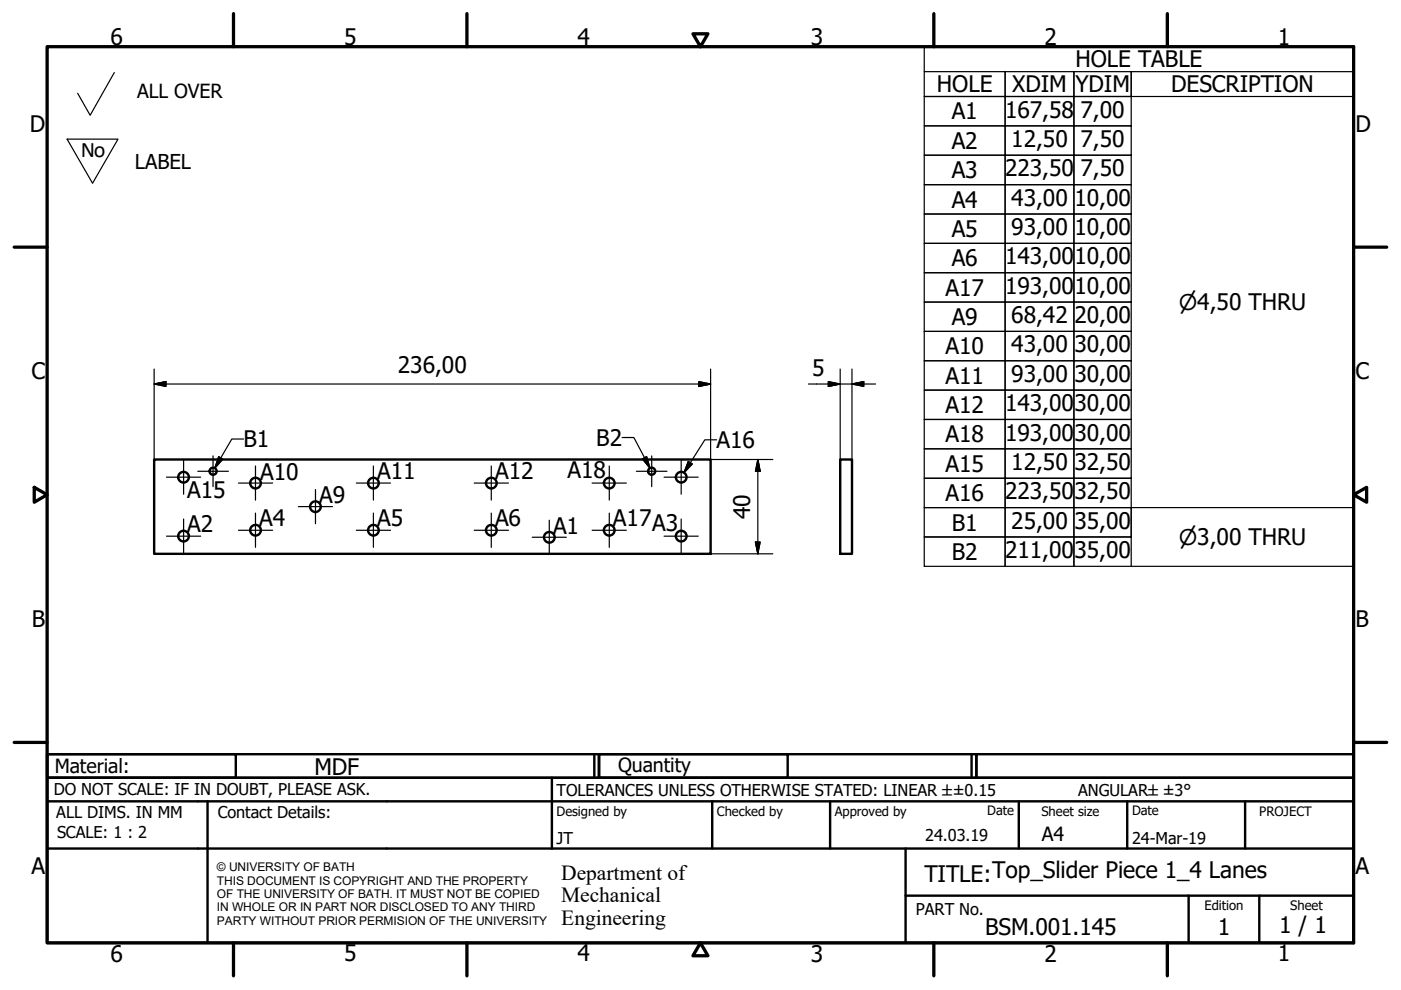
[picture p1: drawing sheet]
<svg xmlns="http://www.w3.org/2000/svg" width="297mm" height="210mm" viewBox="0 0 297 210" stroke-linecap="round" stroke-linejoin="round" font-family="sans-serif">
<!-- layer: Visible (ISO) -->
<g fill="none" stroke="#000" stroke-width=".51">
<path d="M32.7 97.4h118v20h-118zM178.1 97.4h2.5v20h-2.5z"/>
<circle cx="45.2" cy="99.9" r=".75"/>
<circle cx="138.2" cy="99.9" r=".75"/>
<circle cx="38.9" cy="101.2" r="1.13"/>
<circle cx="38.9" cy="113.7" r="1.13"/>
<circle cx="54.2" cy="102.4" r="1.13"/>
<circle cx="54.2" cy="112.4" r="1.13"/>
<circle cx="66.9" cy="107.4" r="1.13"/>
<circle cx="79.2" cy="102.4" r="1.13"/>
<circle cx="79.2" cy="112.4" r="1.13"/>
<circle cx="104.2" cy="102.4" r="1.13"/>
<circle cx="104.2" cy="112.4" r="1.13"/>
<circle cx="116.5" cy="113.9" r="1.13"/>
<circle cx="129.2" cy="102.4" r="1.13"/>
<circle cx="129.2" cy="112.4" r="1.13"/>
<circle cx="144.4" cy="101.2" r="1.13"/>
<circle cx="144.4" cy="113.7" r="1.13"/>
</g>
<!-- layer: Border (ISO) -->
<g fill="none" stroke="#000" stroke-width=".7">
<path d="M10 9.9h277v190h-277zM49.5 2.9v7M99 2.9v7M146.9 7.2h3.2l-1.6 2.7zM198 2.9v7M247.5 2.9v7M3 52.4h7M287 52.4h7M7.3 103.3l2.7 1.6-2.7 1.6zM287 104.9l2.8-1.6v3.2zM3 157.4h7M287 157.4h7"/>
<path d="M49.5 199.9v7M99 199.9v7M148.5 199.9l1.6 2.7h-3.2zM198 199.9v7M247.5 199.9v7"/>
</g>
<!-- layer: Title (ISO) -->
<g fill="none" stroke="#000" stroke-width=".51">
<path d="M10 159.9h40v5h-40zM10 159.9h117v5h-117zM126 159.9v5M127 159.9h40v5h-40zM127 159.9h80v5h-80zM206 159.9v5M207 159.9h80v5h-80zM10 169.9v-5h277v5M10 169.9h277v30h-277zM10 179.9h277M44 169.9v30M117 164.9v15"/>
<path d="M151 169.9v10M176 169.9v10M192 179.9v20M216 169.9v10M239 169.9v10M264 169.9v10M192 189.9h95M252 189.9v10M267 189.9v10"/>
</g>
<!-- layer: Sketch Geometry (ISO) -->
<path d="M24.2 15.4l-5.1 9-2.6-4.6M14.2 29.5h10.8l-5.4 9.4z" fill="none" stroke="#000" stroke-width=".25"/>
<!-- layer: Symbol (ISO) -->
<g fill="none" stroke="#000" stroke-width=".25">
<path d="M196 15.2h17.1v5.3h-17.1h17.1v6.2h-17.1h17.1v6.2h-17.1h17.1v6.3h-17.1h17.1v6.2h-17.1h17.1v6.2h-17.1h17.1v6.2h-17.1h17.1v6.2h-17.1h17.1v6.3h-17.1h17.1v6.2h-17.1h17.1v6.2h-17.1h17.1v6.2h-17.1h17.1v6.3h-17.1h17.1v6.2h-17.1h17.1v6.2h-17.1h17.1v6.2h-17.1h17.1v6.3v-6.3h14.6v6.3v-6.3h12.1v6.3M196 9.9h91v110.2h-91zM213.1 15.2h14.6v5.3h-14.6zM227.7 15.2h12.1v5.3h-12.1zM287 15.2h-47.2v5.3h47.2M213.1 20.5h14.6v6.2h-14.6zM213.1 26.7h14.6v6.2h-14.6zM213.1 32.9h14.6v6.3h-14.6zM213.1 39.2h14.6v6.2h-14.6zM227.7 20.5h12.1v6.2h-12.1zM227.7 26.7h12.1v6.2h-12.1zM227.7 32.9h12.1v6.3h-12.1z"/>
<path d="M227.7 39.2h12.1v6.2h-12.1zM213.1 45.4h14.6v6.2h-14.6zM213.1 51.6h14.6v6.2h-14.6zM213.1 57.8h14.6v6.2h-14.6zM227.7 45.4h12.1v6.2h-12.1zM227.7 51.6h12.1v6.2h-12.1zM227.7 57.8h12.1v6.2h-12.1zM213.1 64h14.6v6.3h-14.6zM213.1 70.3h14.6v6.2h-14.6zM213.1 76.5h14.6v6.2h-14.6zM227.7 64h12.1v6.3h-12.1zM227.7 70.3h12.1v6.2h-12.1z"/>
<path d="M227.7 76.5h12.1v6.2h-12.1zM46.4 96.9l.8 .5-1.6 1.9zM51.6 93.1h-2.5l-3.5 6.2M131.9 92.8h2.5l3.4 6.5M136.2 97.3l.9-.5 .7 2.5zM145.9 97.8l.9 .6-1.8 1.8zM151.9 93.3h-2.5l-4.4 6.9M213.1 82.7h14.6v6.2h-14.6zM213.1 88.9h14.6v6.3h-14.6zM213.1 95.2h14.6v6.2h-14.6zM227.7 82.7h12.1v6.2h-12.1zM227.7 88.9h12.1v6.3h-12.1z"/>
<path d="M227.7 95.2h12.1v6.2h-12.1zM213.1 101.4h14.6v6.2h-14.6zM213.1 107.6h14.6v6.2h-14.6zM227.7 101.4h12.1v6.2h-12.1zM227.7 107.6h12.1v6.2h-12.1zM239.8 113.8v-6.2h47.2v6.2"/>
</g>
<path d="M46.4 96.9l-.8 2.4zM46.4 96.9l.8 .5-1.6 1.9zM136.2 97.3l1.6 2zM136.2 97.3l.9-.5 .7 2.5zM145.9 97.8l-.9 2.4zM145.9 97.8l.9 .6-1.8 1.8z" fill="#000" stroke="#000" stroke-width=".25"/>
<!-- layer: Center Mark (ISO) -->
<g fill="none" stroke="#000" stroke-width=".25">
<path d="M38.9 97.6v7.2M41.9 99.9h6.5M45.2 96.7v6.5M54.2 98.8v7.2M79.2 98.8v7.2M104.2 98.8v7.2M129.2 98.8v7.2M134.9 99.9h6.5M138.2 96.7v6.5M144.4 97.6v7.2M35.3 101.2h7.2M35.3 113.7h7.2"/>
<path d="M38.9 110v7.3M50.5 112.4h7.3M50.5 102.4h7.3M54.2 108.8v7.2M63.3 107.4h7.2M66.9 103.8v7.3M75.5 102.4h7.3M75.5 112.4h7.3M79.2 108.8v7.2M100.5 102.4h7.3M100.5 112.4h7.3M104.2 108.8v7.2"/>
<path d="M112.8 113.9h7.3M116.5 110.3v7.3M125.5 102.4h7.3M125.5 112.4h7.3M129.2 108.8v7.2M140.8 101.2h7.2M140.8 113.7h7.2M144.4 110v7.3"/>
</g>
<!-- layer: Dimension (ISO) -->
<g fill="none" stroke="#000" stroke-width=".25">
<path d="M32.7 78.2v19.2M150.7 78.2v19.2h13.2M178.1 78.2v19.2M180.6 78.2v19.2M32.7 81.4l2.5-.5v1zM32.7 81.4h118M148.2 80.9l2.5 .5-2.5 .5zM160.7 97.4l.5 2.5h-1zM160.7 97.4v20M171.4 81.4h14.2M175.6 80.9l2.5 .5-2.5 .5zM180.6 81.4l2.5-.5v1z"/>
<path d="M150.7 117.4h13.2M160.2 114.9h1l-.5 2.5z"/>
</g>
<path d="M32.7 81.4l2.5-.5zM32.7 81.4l2.5-.5v1zM148.2 81.9l2.5-.5zM148.2 80.9l2.5 .5-2.5 .5zM160.7 97.4l.5 2.5zM160.7 97.4l.5 2.5h-1zM175.6 81.9l2.5-.5zM175.6 80.9l2.5 .5-2.5 .5zM180.6 81.4l2.5-.5zM180.6 81.4l2.5-.5v1zM160.2 114.9l.5 2.5zM160.2 114.9h1l-.5 2.5z" fill="#000" stroke="#000" stroke-width=".25"/>
<g font-size="4.8">
<text x="23.4" y="9.5">6</text>
<text x="72.9" y="9.5">5</text>
<text x="122.4" y="9.5">4</text>
<text x="171.9" y="9.5">3</text>
<text x="221.4" y="9.5">2</text>
<text x="270.9" y="9.5">1</text>
<text x="228" y="14.3">HOLE TABLE</text>
<text x="198.6" y="19.6">HOLE</text>
<text x="214.6" y="19.6">XDIM</text>
<text x="228" y="19.6">YDIM</text>
<text x="248.3" y="19.6">DESCRIPTION</text>
<text x="6.3" y="27.9">D</text>
<text x="201.8" y="25.3">A1</text>
<text x="213.1" y="24.9">167,58</text>
<text x="229.1" y="24.9">7,00</text>
<text x="287.4" y="27.9">D</text>
<text x="201.8" y="31.6">A2</text>
<text x="214.4" y="31.2">12,50</text>
<text x="229.1" y="31.2">7,50</text>
<text x="201.8" y="37.8">A3</text>
<text x="213.1" y="37.4">223,50</text>
<text x="229.1" y="37.4">7,50</text>
<text x="201.8" y="44">A4</text>
<text x="214.4" y="43.6">43,00</text>
<text x="227.8" y="43.6">10,00</text>
<text x="201.8" y="50.2">A5</text>
<text x="214.4" y="49.8">93,00</text>
<text x="227.8" y="49.8">10,00</text>
<text x="201.8" y="56.4">A6</text>
<text x="213.1" y="56.1">143,00</text>
<text x="227.8" y="56.1">10,00</text>
<text x="200.4" y="62.7">A17</text>
<text x="213.1" y="62.3">193,00</text>
<text x="227.8" y="62.3">10,00</text>
<text x="201.8" y="68.9">A9</text>
<text x="214.4" y="68.5">68,42</text>
<text x="227.8" y="68.5">20,00</text>
<text x="200.4" y="75.1">A10</text>
<text x="214.4" y="74.7">43,00</text>
<text x="227.8" y="74.7">30,00</text>
<text x="6.7" y="80.4">C</text>
<text x="84.4" y="79">236,00</text>
<text x="172.2" y="79.8">5</text>
<text x="200.4" y="81.4">A11</text>
<text x="214.4" y="81">93,00</text>
<text x="227.8" y="81">30,00</text>
<text x="287.4" y="80.4">C</text>
<text x="200.4" y="87.6">A12</text>
<text x="213.1" y="87.2">143,00</text>
<text x="227.8" y="87.2">30,00</text>
<text x="51.6" y="94.8">B1</text>
<text x="126.4" y="94.6">B2</text>
<text x="151.9" y="95">A16</text>
<text x="200.4" y="93.8">A18</text>
<text x="213.1" y="93.4">193,00</text>
<text x="227.8" y="93.4">30,00</text>
<text x="55.2" y="101.8">A10</text>
<text x="80" y="101.6">A11</text>
<text x="105" y="101.7">A12</text>
<text x="120.4" y="101.4">A18</text>
<text x="200.4" y="100">A15</text>
<text x="214.4" y="99.6">12,50</text>
<text x="227.8" y="99.6">32,50</text>
<text x="39.7" y="105.5">A15</text>
<text x="67.7" y="106.6">A9</text>
<text x="200.4" y="106.2">A16</text>
<text x="213.1" y="105.8">223,50</text>
<text x="227.8" y="105.8">32,50</text>
<text x="39.7" y="112.9">A2</text>
<text x="55" y="111.6">A4</text>
<text x="80" y="111.5">A5</text>
<text x="105" y="111.5">A6</text>
<text x="117.3" y="113.1">A1</text>
<text x="130" y="111.6">A17A3</text>
<text x="159.1" y="110" transform="rotate(-90 159.1 110)">40</text>
<text x="201.8" y="112.5">B1</text>
<text x="214.4" y="112.1">25,00</text>
<text x="227.8" y="112.1">35,00</text>
<text x="201.8" y="118.7">B2</text>
<text x="213.1" y="118.3">211,00</text>
<text x="227.8" y="118.3">35,00</text>
<text x="6.8" y="132.9">B</text>
<text x="287.4" y="132.9">B</text>
<text x="66.7" y="164.4">MDF</text>
<text x="6.7" y="185.4">A</text>
<text x="287.4" y="185.4">A</text>
<text x="196" y="187">TITLE:Top_Slider Piece 1_4 Lanes</text>
<text x="271.2" y="197.9">1 / 1</text>
<text x="23.4" y="203.9">6</text>
<text x="72.9" y="203.8">5</text>
<text x="122.4" y="203.8">4</text>
<text x="171.9" y="203.9">3</text>
<text x="208.9" y="198.2">BSM.001.145</text>
<text x="221.4" y="203.9">2</text>
<text x="258.2" y="198.2">1</text>
<text x="270.9" y="203.8">1</text>
</g>
<text font-size="4.7" x="17.1" y="33.3">No</text>
<g font-size="4.6">
<text x="249.9" y="65.7">⌀4,50 THRU</text>
<text x="249.9" y="115.5">⌀3,00 THRU</text>
<text x="119" y="186.5">Department of</text>
<text x="119" y="191.3">Mechanical</text>
<text x="119" y="196">Engineering</text>
</g>
<text font-size="4.3" x="28.6" y="35.7">LABEL</text>
<g font-size="4.1">
<text x="29.1" y="20.9">ALL OVER</text>
<text x="11.6" y="163.9">Material:</text>
<text x="131" y="163.7">Quantity</text>
<text x="220.9" y="178.4">A4</text>
</g>
<g font-size="3.5">
<text x="11.4" y="168.5">DO NOT SCALE: IF IN DOUBT, PLEASE ASK.</text>
<text x="11.9" y="173.5">ALL DIMS. IN MM</text>
<text x="46.2" y="173.5">Contact Details:</text>
<text x="118" y="168.8">TOLERANCES UNLESS OTHERWISE STATED: LINEAR ±±0.15</text>
<text x="228.6" y="168.8">ANGULAR±±3°</text>
<text x="12.1" y="177.6">SCALE: 1 : 2</text>
<text x="118" y="178.9">JT</text>
<text x="196.2" y="178.3">24.03.19</text>
<text x="240" y="178.9">24-Mar-19</text>
<text x="194.2" y="194.1">PART No.</text>
</g>
<g font-size="2.8">
<text x="118" y="173">Designed by</text>
<text x="152" y="173">Checked by</text>
<text x="177" y="173">Approved by</text>
<text x="209.3" y="172.9">Date</text>
<text x="220.8" y="173">Sheet size</text>
<text x="240" y="172.9">Date</text>
<text x="267" y="172.9">PROJECT</text>
<text x="255.4" y="193">Edition</text>
<text x="273.6" y="193">Sheet</text>
</g>
<g font-size="2.5">
<text x="46" y="184.7">© UNIVERSITY OF BATH</text>
<text x="46" y="187.6">THIS DOCUMENT IS COPYRIGHT AND THE PROPERTY</text>
<text x="46" y="190.4">OF THE UNIVERSITY OF BATH. IT MUST NOT BE COPIED</text>
<text x="46" y="193.2">IN WHOLE OR IN PART NOR DISCLOSED TO ANY THIRD</text>
<text x="46" y="196.1">PARTY WITHOUT PRIOR PERMISION OF THE UNIVERSITY</text>
</g>
</svg>
